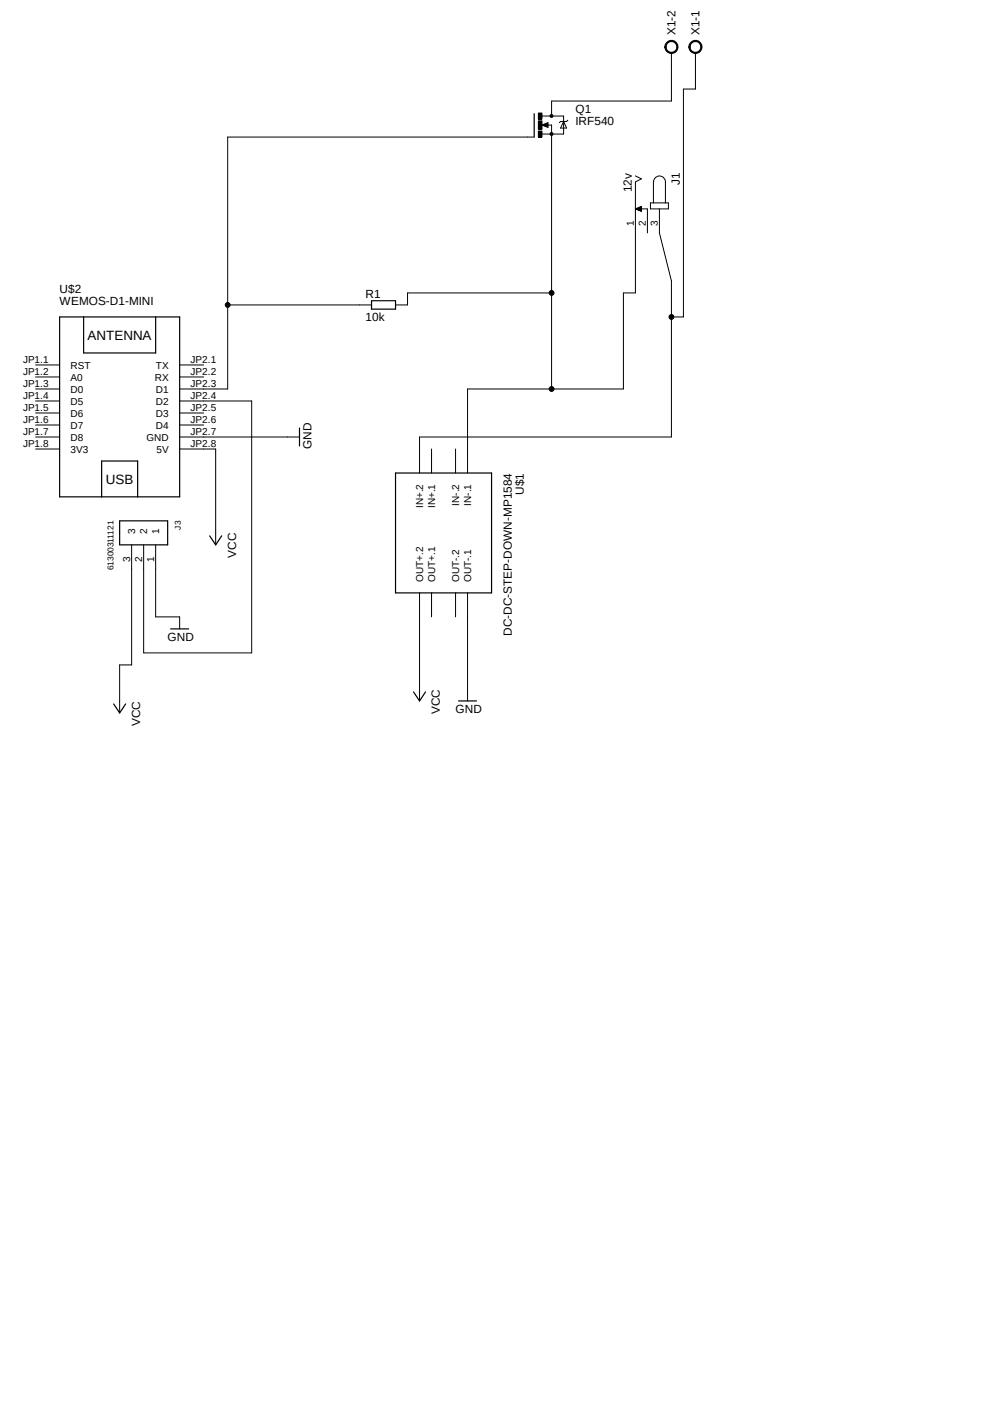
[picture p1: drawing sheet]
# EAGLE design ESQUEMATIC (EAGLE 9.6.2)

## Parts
J1  12v  JACK-PLUG0  [SPC4077]
J3  61300311121  [61300311121]
Q1  IRF540  [TO220BV]
R1  10k  R-EU_0204/7  [0204/7]
U$1  DC-DC-STEP-DOWN-MP1584  [DC-DC-STEP-DOWN-MP1584]
U$2  WEMOS-D1-MINI  [WEMOS-D1-MINI]
X1  AK300/2  [AK300/2]

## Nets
GND: J3.1 U$1.OUT-.1 U$2.JP2.7(GND)
N$3 [12v]: J1.3 U$1.IN+.2 X1.1
N$4 [12v]: J1.1 Q1.S R1.2 U$1.IN-.1
N$5 [12v]: Q1.D X1.2
N$6: Q1.G R1.1 U$2.JP2.3(D1)
N$9: J3.2 U$2.JP2.4(D2)
VCC: J3.3 U$1.OUT+.2 U$2.JP2.8(5V)
Unconnected: J1.2 U$1.IN+.1 U$1.IN-.2 U$1.OUT+.1 U$1.OUT-.2 U$2.JP1.1(RST) U$2.JP1.2(A0) U$2.JP1.3(D0) U$2.JP1.4(D5) U$2.JP1.5(D6) U$2.JP1.6(D7) U$2.JP1.7(D8) U$2.JP2.1(TX) U$2.JP2.2(RX) U$2.JP2.5(D3) U$2.JP2.6(D4)

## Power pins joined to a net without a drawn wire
3V3: U$2.JP1.8(3V3)

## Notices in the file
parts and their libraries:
estpdown: Released under the Creative Commons Attribution 4.0 International License: http://creativecommons.org/licenses/by/4.0
